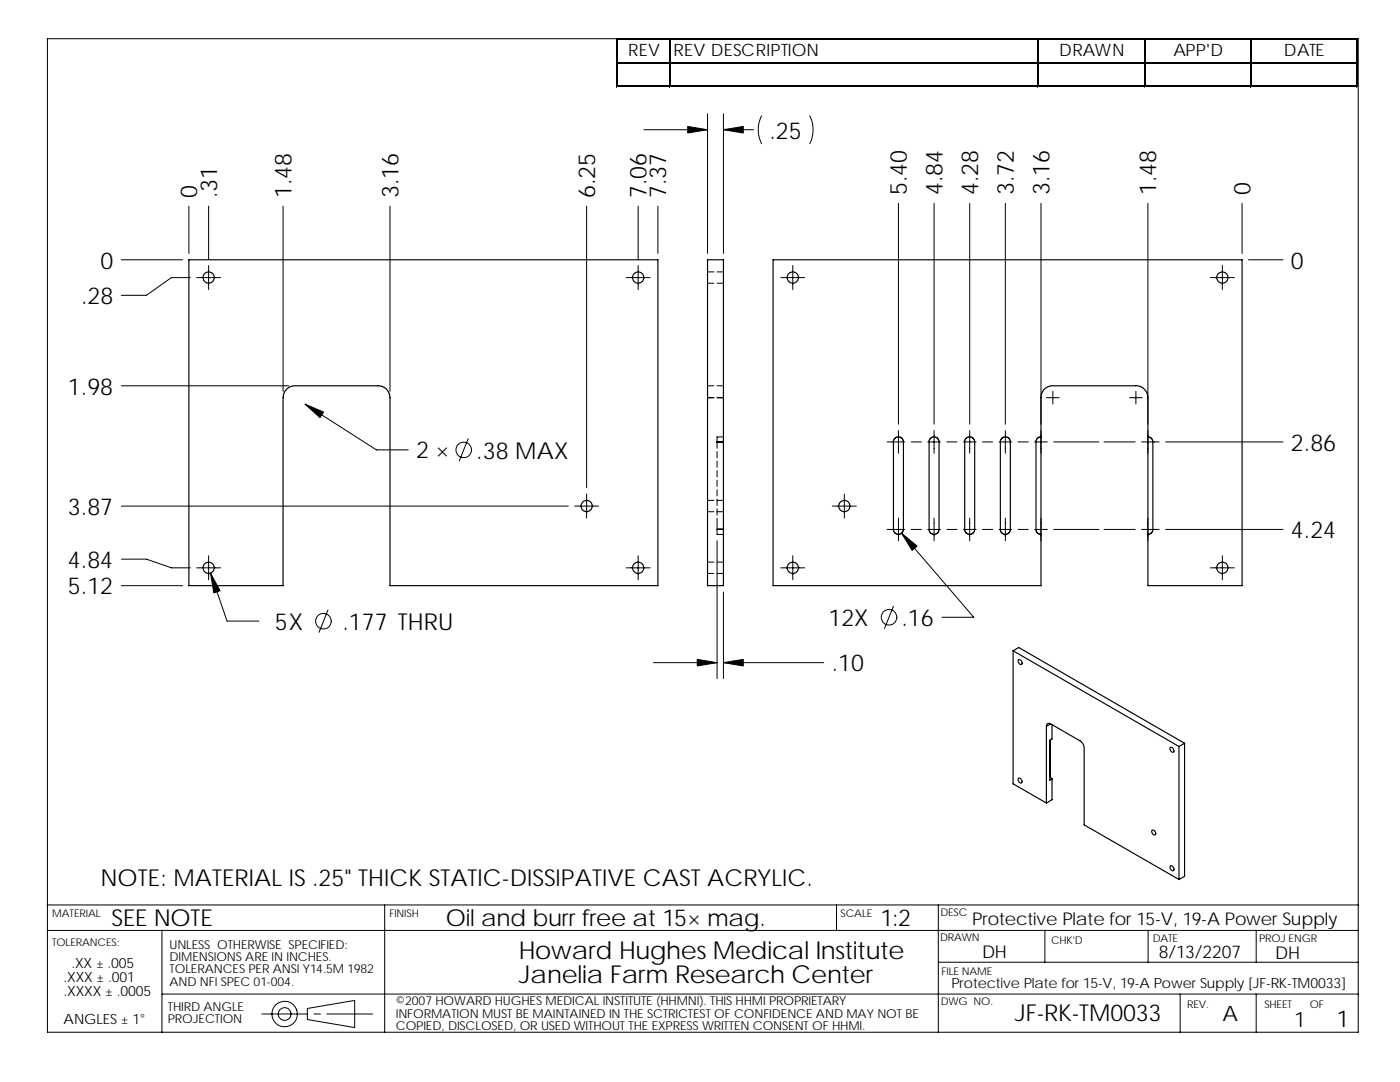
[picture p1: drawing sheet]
<svg xmlns="http://www.w3.org/2000/svg" width="279mm" height="216mm" viewBox="0 0 279 216" stroke-linecap="round" stroke-linejoin="round" font-family="sans-serif">
<g fill="none" stroke="#000" stroke-width=".2">
<path d="M9.5 7.7h261.6v198.3h-261.6zM123 7.7v9.7M123.3 7.7h147.7M123.3 12.4h147.7M123.3 17.1h147.7M133.6 7.9v9.5M207.1 7.9v9.5M228.3 7.9v9.5M249.6 7.9v9.5M270.8 7.9v9.5M128.5 25.9h12.7M141.2 22.7v27.9"/>
<path d="M144.4 25.9h6M144.4 22.7v27.9M152 23.1a6.2 6.2 0 0 0 0 5.6M161.6 23.1a6.2 6.2 0 0 1 0 5.6M24.2 51.8h12.2M37.7 41.1v9.5M38 55.4h-3.8l-5 3.5h-5M39.2 55.4h4.8M41.6 41.1v10.6M41.6 53v4.8M56.5 41.1v37M77.8 41.1v37"/>
<path d="M117.1 41.1v56.2M125 55.4h4.8M127.4 41.1v10.6M127.4 53v4.8M131.3 41.1v9.5M141.2 56.5h1.3M141.2 54.3h1.3M143.1 56.5h1.3M143.1 54.3h1.3M155.8 55.4h4.8M158.2 53v4.8M179.3 40.6v44"/>
<path d="M186.4 40.6v44M193.5 40.6v44M200.6 40.6v44M207.8 40.6v44M229.1 40.6v44M241.6 55.4h4.7M243.9 53v4.8M247.9 40.6v10M249.2 51.8h6.9M24.2 77h33.4M141.2 77h1.3M141.2 79.4h1.3"/>
<path d="M143.1 77h1.3M143.1 79.4h1.3M208.9 79.4h2.5M210.1 78.1v2.5M225.4 79.4h2.6M226.7 78.1v2.5M60.9 80.6l14.2 9.2h6.4M93.4 87.5l-1.7 4.5M117.1 98.6v4.8M141.2 99.8h1.3M143.1 88.2v1.3M143.1 90.1v1.3"/>
<path d="M143.1 92v1.3M143.1 93.9v1.3M143.1 95.8v1.3M143.1 97.7v1.3M143.1 99.6v1.3M143.1 88.2h1.3M143.1 99.8h1.3M144.4 87.2h-1.3v1M168.5 98.6v4.8M177 88.2h3.6M179.3 85.9v4.5M181.8 88.2h2.1"/>
<path d="M185.1 88.2h2.6M186.4 85.9v4.5M189 88.2h2M192.3 88.2h2.5M193.5 85.9v4.5M196.1 88.2h2M199.4 88.2h2.5M200.6 85.9v4.5M203.2 88.2h2M206.5 88.2h2.5M207.8 85.9v4.5M210.3 88.2h9"/>
<path d="M220.3 88.2h6.2M227.8 88.2h3.6M229.1 85.9v4.5M232.6 88.2h23.5M24.2 101h89.2M24.2 116.9h12.2M24.2 111.6h5l5 1.7h3.8M39.2 113.3h4.8M41.6 110.9v4.8M42 114.4l3.3 9.5h6.4M114.7 101h4.8M125 113.3h4.8"/>
<path d="M127.4 110.9v4.8M141.2 114.4h1.3M141.2 112.2h1.3M141.2 102.1h1.3M143.1 105.6v1h1.3M143.1 103.4v2.2M143.1 105.6h1.3M143.1 101.5v1.3M143.1 107.9v27.5M143.1 114.4h1.3M143.1 112.2h1.3M143.1 102.1h1.3"/>
<path d="M144.4 118.1v17.3M155.8 113.3h4.8M158.2 110.9v4.8M166.1 101h4.8M177 105.6h3.6M179.3 103.4v4.5M179.9 106.4l14.4 16.8h-6.3M181.8 105.6h2.1M185.1 105.6h2.6M186.4 103.4v4.5M189 105.6h2M192.3 105.6h2.5"/>
<path d="M193.5 103.4v4.5M196.1 105.6h2M199.4 105.6h2.5M200.6 103.4v4.5M203.2 105.6h2M206.5 105.6h2.5M207.8 103.4v4.5M210.3 105.6h9M220.3 105.6h6.2M227.8 105.6h3.6M229.1 103.4v4.5M232.6 105.6h23.5"/>
<path d="M241.6 113.3h4.7M243.9 110.9v4.8M65.4 121.7l-1.7 4.5M130.4 132.2h12.7M144.4 132.2h20M178.3 120.9l-1.8 4.5M9.5 180.6h261.6M9.5 185.7h261.6M32.3 198.4h238.8M32.3 185.7v20.3M76.8 180.6v25.4M166.9 180.6v5.1"/>
<path d="M187.3 180.6v25.4M187.3 192h83.8M208.5 185.7v6.3M229.1 185.7v6.3M235.5 198.4v7.6M250.7 185.7v6.3M250.7 198.4v7.6M52.3 202.3h9.1M61.3 201.2l9.5-1.6v5.4l-9.5-1.6zM62.7 202.3h1.2M65.2 202.3h9.2"/>
<circle cx="92.5" cy="89.8" r="1.56"/>
<circle cx="64.5" cy="124" r="1.56"/>
<circle cx="177.4" cy="123.2" r="1.56"/>
<circle cx="56.8" cy="202.3" r="2.54"/>
<circle cx="56.8" cy="202.3" r="1.27"/>
</g>
<g fill="none" stroke="#000" stroke-width=".23">
<path d="M141.2 51.8h3.2v65.1h-3.2zM56.5 79.4v37.5h-18.8v-65.1h93.6v65.1h-53.5v-37.5l-.3-1.2-.7-.8-1.1-.4h-17.1l-.9 .3-.7 .5-.4 .8-.1 .8M178.5 87.5l.6-.3h.5l.5 .4 .2 .6v17.4l-.3 .7-.7 .3-.7-.2-.3-.6v-17.8zM185.7 87.5l.5-.3h.6l.4 .4 .2 .6v17.4l-.2 .7-.8 .3-.7-.2-.3-.6v-17.8zM192.8 87.5l.5-.3h.6l.5 .4 .1 .6v17.4l-.3 .7-.7 .3-.7-.2-.3-.6v-17.8zM200 87.4l.4-.2h.6l.5 .4 .1 .6v17.4l-.2 .7-.8 .3-.6-.2-.4-.6v-17.8zM207.8 87.2l-.7 .2-.3 .7v17.7l.3 .6 .7 .2M229.1 87.2l.7 .3 .3 .7v17.4l-.4 .8-.6 .2v10.3h18.8v-65.1h-93.6v65.1h53.5v-37.8l.2-.8 .4-.6 .6-.5 .8-.2h17.2l.9 .3 .8 .8 .4 1.3v27.2M202.2 129.9v26.5l6.6 3.8M202.2 129.9l33.1 19M202.2 129.9l1.1-.7 33.1 19.1M203.2 131.7a.59 .59 0 0 1 .7 .2 .59 .59 0 0 1 0 .7 .67 .67 0 0 1-.7-.9z"/>
<path d="M203.2 155.3a.59 .59 0 0 1 .7 .2 .59 .59 0 0 1 0 .7 .67 .67 0 0 1-.7-.9zM208.8 144.9v15.3M209.5 147.7h.1v7.1M209.5 147.7v8l.5-.3M209.6 154.8l.4 .6M209.6 154.8l-.1 .1M209.7 144.4l5.8 3.4 .5 .5 .3 .7 .1 15.6 18.9 10.9M209.7 144.4h-.6l-.3 .5M209.7 144.4l-.9 .5M210 155.4v4.2l-1.2 .6M210 144.6v2.9l-.5 .2M233.5 149.2a.55 .55 0 0 1 .7 .2 .55 .55 0 0 1-.1 .7 .75 .75 0 0 1-.6-.9z"/>
<path d="M235.3 148.9v26.6M236.4 148.3v26.6l-1.1 .6M236.4 148.3l-1.1 .6M230 165.6l.4 .1 .2 .3 .1 .3-.2 .3a.64 .64 0 0 1-.5-1zM233.5 172.8a.57 .57 0 0 1 .7 .3 .57 .57 0 0 1-.1 .7l-.3-.1a.76 .76 0 0 1-.3-.9z"/>
<circle cx="41.6" cy="55.4" r="1.12"/>
<circle cx="127.4" cy="55.4" r="1.12"/>
<circle cx="158.2" cy="55.4" r="1.12"/>
<circle cx="243.9" cy="55.4" r="1.12"/>
<circle cx="41.6" cy="113.3" r="1.12"/>
<circle cx="117.1" cy="101" r="1.12"/>
<circle cx="127.4" cy="113.3" r="1.12"/>
<circle cx="158.2" cy="113.3" r="1.12"/>
<circle cx="168.5" cy="101" r="1.12"/>
<circle cx="243.9" cy="113.3" r="1.12"/>
</g>
<g fill="#000" stroke="#000" stroke-width=".2">
<path d="M137.2 25.2l4 .7-4 .6z" fill-rule="evenodd"/>
<path d="M144.4 25.9l3.9-.7v1.3z" fill-rule="evenodd"/>
<path d="M60.9 80.6l3.7 1.6-.7 1.1z" fill-rule="evenodd"/>
<path d="M42 114.4l1.9 3.5-1.2 .4z" fill-rule="evenodd"/>
<path d="M179.9 106.4l3.1 2.6-1 .8z" fill-rule="evenodd"/>
<path d="M139.1 131.6l4 .6-4 .7z" fill-rule="evenodd"/>
<path d="M144.4 132.2l3.9-.6v1.3z" fill-rule="evenodd"/>
</g>
<path d="M123.3 7.8h147.7M123.3 12.5h147.7M207.2 7.9v9.5M270.9 7.9v9.5" fill="none" stroke="#000" stroke-width=".25"/>
<path d="M123.1 7.7v9.7M123.3 17.2h147.7M133.7 7.9v9.5M228.5 7.9v9.5M249.7 7.9v9.5" fill="none" stroke="#000" stroke-width=".28"/>
<g font-size="4.9">
<text x="103.6" y="191.3">Howard Hughes Medical Institute</text>
<text x="103.6" y="196.2">Janelia Farm Research Center</text>
</g>
<g font-size="4.7">
<text x="153.6" y="27.6">.25</text>
<text x="39.4" y="39.5" transform="rotate(-90 39.4 39.5)">0</text>
<text x="43.3" y="39.5" transform="rotate(-90 43.3 39.5)">.31</text>
<text x="58.2" y="39.5" transform="rotate(-90 58.2 39.5)">1.48</text>
<text x="79.5" y="39.5" transform="rotate(-90 79.5 39.5)">3.16</text>
<text x="118.7" y="39.5" transform="rotate(-90 118.7 39.5)">6.25</text>
<text x="129" y="39.5" transform="rotate(-90 129 39.5)">7.06</text>
<text x="133" y="39.5" transform="rotate(-90 133 39.5)">7.37</text>
<text x="181" y="39" transform="rotate(-90 181 39)">5.40</text>
<text x="188.1" y="39" transform="rotate(-90 188.1 39)">4.84</text>
<text x="195.2" y="39" transform="rotate(-90 195.2 39)">4.28</text>
<text x="202.3" y="39" transform="rotate(-90 202.3 39)">3.72</text>
<text x="209.4" y="39" transform="rotate(-90 209.4 39)">3.16</text>
<text x="230.8" y="39" transform="rotate(-90 230.8 39)">1.48</text>
<text x="249.6" y="39" transform="rotate(-90 249.6 39)">0</text>
<text x="20" y="53.6">0</text>
<text x="257.6" y="53.6">0</text>
<text x="16.2" y="60.7">.28</text>
<text x="13.6" y="78.7">1.98</text>
<text x="257.6" y="89.9">2.86</text>
<text x="83.1" y="91.5">2 ×</text>
<text x="95" y="91.5">.38 MAX</text>
<text x="13.6" y="102.7">3.87</text>
<text x="257.6" y="107.4">4.24</text>
<text x="13.6" y="113.3">4.84</text>
<text x="13.6" y="118.6">5.12</text>
<text x="54.8" y="125.7">5X</text>
<text x="68.3" y="125.7">.177 THRU</text>
<text x="165.3" y="124.9">12X</text>
<text x="179.9" y="124.9">.16</text>
<text x="166" y="134">.10</text>
<text x="20" y="176.8">NOTE: MATERIAL IS .25&quot; THICK STATIC-DISSIPATIVE CAST ACRYLIC.</text>
<text x="22.3" y="184.9">SEE NOTE</text>
<text x="89" y="184.8">Oil and burr free at 15× mag.</text>
<text x="175.7" y="184.8">1:2</text>
<text x="202.5" y="203.8">JF-RK-TM0033</text>
<text x="266.7" y="205">1</text>
</g>
<g font-size="4.2">
<text x="244" y="203.6">A</text>
<text x="258.3" y="204.9">1</text>
</g>
<g font-size="3.5">
<text x="194" y="184.6">Protective Plate for 15-V, 19-A Power Supply</text>
<text x="196" y="191.2">DH</text>
<text x="231.3" y="191.2">8/13/2207</text>
<text x="254.5" y="191.3">DH</text>
</g>
<g font-size="3.4">
<text x="125.4" y="11.2">REV</text>
<text x="134.4" y="11.2">REV DESCRIPTION</text>
<text x="211.4" y="11.2">DRAWN</text>
<text x="234.2" y="11.2">APP'D</text>
<text x="256.2" y="11.2">DATE</text>
</g>
<g font-size="2.8">
<text x="12.7" y="195.9">.XXX ± .001</text>
<text x="14.3" y="193.1">.XX ± .005</text>
<text x="189.9" y="197.2">Protective Plate for 15-V, 19-A Power Supply [JF-RK-TM0033]</text>
<text x="12.7" y="198.7">.XXXX ± .0005</text>
<text x="12.7" y="204.4">ANGLES ± 1°</text>
</g>
<g font-size="2.5">
<text x="33.8" y="191.8">DIMENSIONS ARE IN INCHES.</text>
<text x="33.8" y="189.3">UNLESS OTHERWISE SPECIFIED:</text>
<text x="33.8" y="196.7">AND NFI SPEC 01-004.</text>
<text x="33.8" y="194.2">TOLERANCES PER ANSI Y14.5M 1982</text>
<text x="33.5" y="201.7">THIRD ANGLE</text>
<text x="79" y="200.6">©2007 HOWARD HUGHES MEDICAL INSTITUTE (HHMNI). THIS HHMI PROPRIETARY</text>
<text x="79" y="203">INFORMATION MUST BE MAINTAINED IN THE SCTRICTEST OF CONFIDENCE AND MAY NOT BE</text>
<text x="33.5" y="204.2">PROJECTION</text>
<text x="79" y="205.5">COPIED, DISCLOSED, OR USED WITHOUT THE EXPRESS WRITTEN CONSENT OF HHMI.</text>
</g>
<g font-size="2.1">
<text x="10.4" y="182.9">MATERIAL</text>
<text x="77.7" y="183">FINISH</text>
<text x="167.8" y="182.9">SCALE</text>
<text x="187.7" y="182.8">DESC</text>
<text x="10.4" y="188.8">TOLERANCES:</text>
<text x="187.6" y="187.8">DRAWN</text>
<text x="209.8" y="188.3">CHK'D</text>
<text x="230" y="187.9">DATE</text>
<text x="251.3" y="187.9">PROJ ENGR</text>
<text x="187.9" y="194.5">FILE NAME</text>
<text x="187.7" y="200.6">DWG NO.</text>
<text x="236.9" y="201.2">REV.</text>
<text x="252.3" y="201.1">SHEET</text>
<text x="261.4" y="201.1">OF</text>
</g>
</svg>
